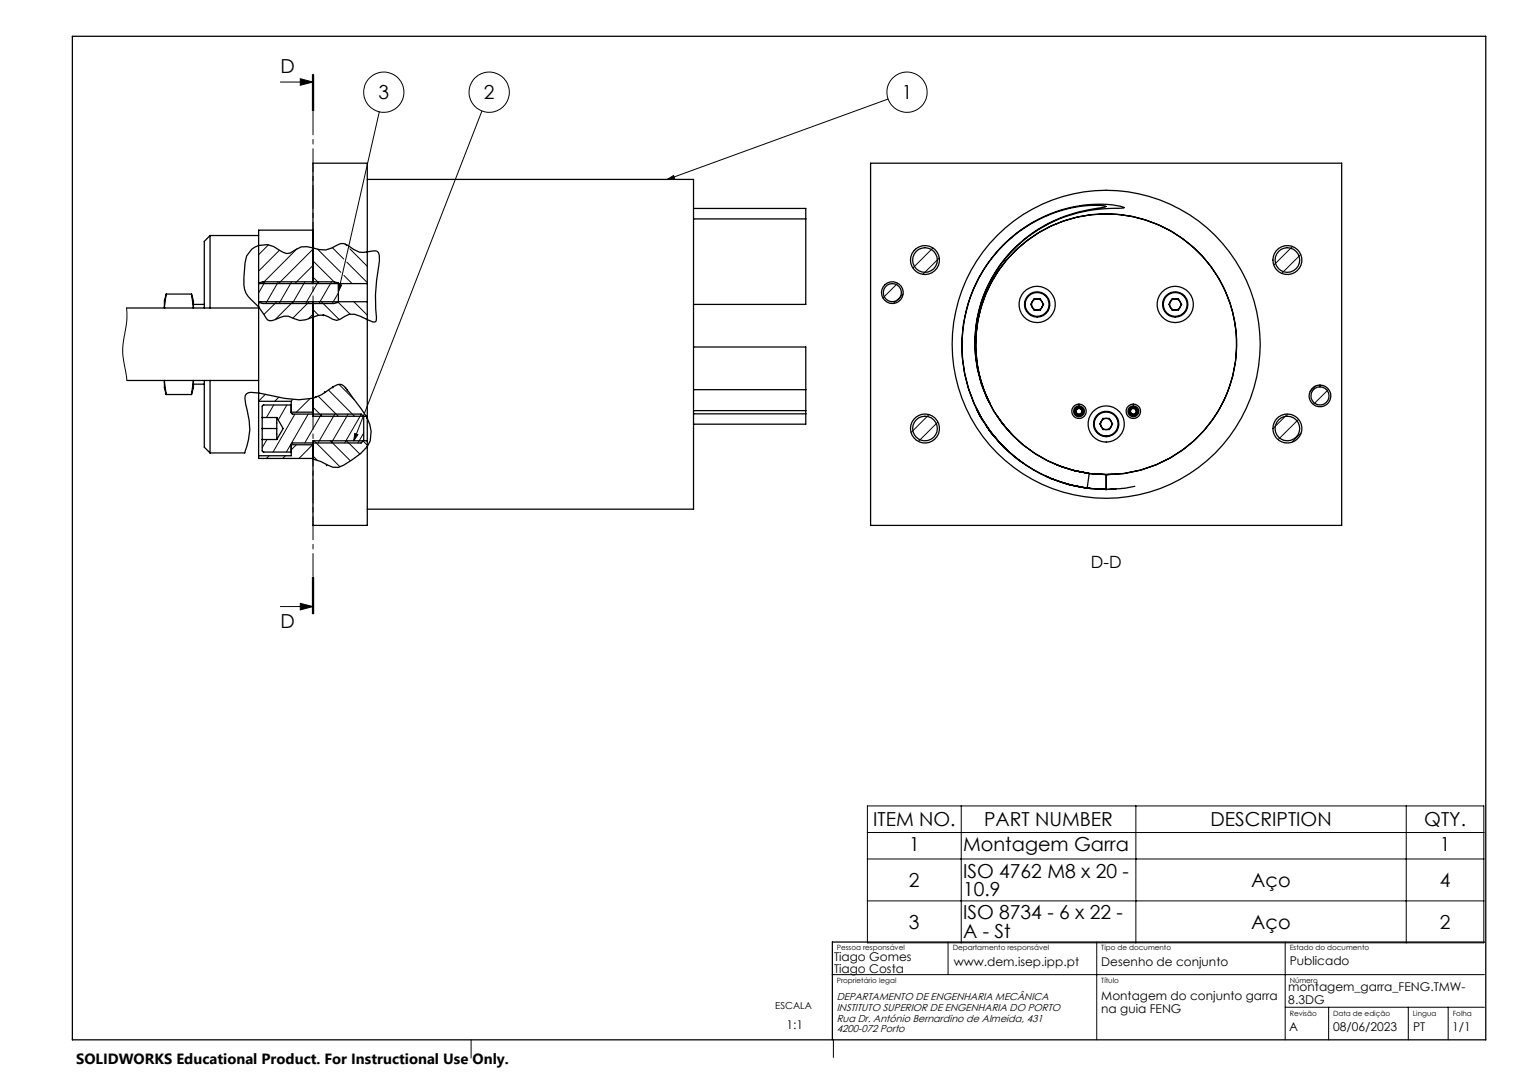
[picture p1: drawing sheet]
<svg xmlns="http://www.w3.org/2000/svg" width="420mm" height="297mm" viewBox="0 0 420 297" stroke-linecap="round" stroke-linejoin="round" font-family="sans-serif">
<g fill="none" stroke="#000" stroke-width=".28">
<path d="M77.4 22.6h9M82.9 21.7l3.5 .9-3.5 .9zM86.2 20.6v10M86.4 20.6v10M86.6 20.6v10M104.7 30.9l-11.3 49.6M133 30.6l-35.4 91.1M245.1 27.3l-60.9 22.2M184.1 49.5l1.8-1.1 .3 .9zM73.1 77.8l-1.7 3.1M74.1 67.6l-2.7 2.7M76.8 77.8l-3.5 6"/>
<path d="M77.1 69.1l-5.7 5.7M80.5 77.8l-3.5 6M82 68.6l-9.6 9.7M84.1 77.8l-3.4 6M86.4 76.5l1.8 1.8M86.4 72l6.3 6.3M86.4 68.8l-9.5 9.5M86.4 77.8l-.5 .5M86.4 73.3l-5 5M87.7 68.8l6.4 6.4M87.8 77.8l-3.5 6M91.5 77.8l-3.5 6"/>
<path d="M91.7 68.4l3.2 3.1M93.4 78.5l.9 .2-.9 1.8zM94.9 76l2.3 2.3M95.2 67.3l.5 .5M95.7 72.4l5.7 5.6M96.6 68.7l4.8 4.8M247.7 78.2l-4.1 4.1M252.7 68.7l-.5 .5M257.5 68.4l-5.6 5.6M259.2 71.2l-4.6 4.5M356.7 68l-5.2 5.2M359 70.2l-5.3 5.3"/>
<path d="M34.9 85l.1 3.5-1.1 6.6v2.6l1.1 7.3M71.9 83.3l-.5 .5M76.4 83.3l-3.6 3.5M80.9 83.3l-5 4.9M85.3 83.3l-4.5 4.5M86.4 85.4l1.5 1.6M86.4 86.7l-1.3 1.3M88.7 83.3l5 5M93.2 83.3l3.4 3.4M93.4 80.9l-1.7 2.9M97.6 83.3l3.8 3.7M249.2 81.2l-2.6 2.5"/>
<path d="M73.2 108.8l-1.8 1.9M75.5 111.8l-2 3.4M76.9 109.6l-1.1 1.2M79.2 111.8l-2.4 4.2M80.8 110.2l-.5 .6M81.4 114.3l-6 10.5M85.1 114.3l-6.1 10.5M85.4 110.1l-3.6 3.7M86.4 112.4l2.5 2.5M86.4 113.7l-.1 .1M87.8 109.4l5.5 5.5M88.7 114.3l-4.6 8"/>
<path d="M90.6 107.7l7.2 7.2M92.4 114.3l-4.6 8M93.5 106.1l4.2 4.1M96.1 114.3l-4.7 8M97.9 119.7l.8 .3-1.1 1.7zM99.7 114.3l-4.6 8M100.4 119.5l-1.6 2.8M256.4 114.4l-5 5M258.8 116.5l-5.4 5.3M355.3 114.3l-4 4M358.4 115.7l-5.7 5.7M359.1 119.5l-2.6 2.6"/>
<path d="M363 106.5l-1.5 1.6M366.6 107.5l-4.2 4.2M73.7 121.3l-1.3 2.3M74.3 125.8l-.8 .7M78.8 125.8l-.8 .7M81.8 122.8l-1.4 1.4M86.3 122.8l-3.8 3.7M86.4 125.9l1.1 1.1M86.7 121.7l7.1 7.2M91.2 121.7l5.5 5.5M95.6 121.7l3.7 3.6M100.2 121.7l1.2 1.2"/>
<path d="M86.2 159.4v10M86.4 159.4v10M86.6 159.4v10zM77.4 167.4h9M82.9 166.5l3.5 .9-3.5 .9zM239.4 222.5h170.1v37.7h-170.1zM239.4 229.8h170.1M239.4 237.1h170.1M265.3 222.5v37.7M313.4 222.5v37.7M388.1 222.5v37.7M239.4 248.7h170.1"/>
<path d="M229.6 269h180M261.6 260v9M302.6 260v27M354.6 260v27M354.6 278h55M366.6 278v9M388.6 278v9M399.6 278v9M130 287v5M230 286.9v5"/>
<circle cx="105.9" cy="25.4" r="5.6"/>
<circle cx="135" cy="25.4" r="5.5"/>
<circle cx="250.3" cy="25.4" r="5.6"/>
</g>
<g fill="none" stroke="#000" stroke-width=".35">
<path d="M20 10h390v277h-390zM101.4 49.5h90v91h-90M191.4 57.5h31v26.5h-31M240.2 45h130v100h-130zM58 65l-1.6 1.6v18.4M58 65v20M58 65h13.4M71.4 78.3h30M71.4 78.1l1.2-.3h19.6l1.2 .3v5.4l-1.2 .3h-19.6l-1.2-.3M86.4 68.4l-1.7-.3-1.6 .1-1.5 .7a2.99 2.99 0 0 1-4.4 .2 5.6 5.6 0 0 0-5.9-1.3 5.6 5.6 0 0 0-3.7 4.7 27.7 27.7 0 0 0-.1 7.3l.4 1.1 .6 1a21.9 21.9 0 0 1 5.3 6.4 3.6 3.6 0 0 0 3.4-.6l1.2-.4h1.2l3.1 1.2 1.6-.2 2.1-.8M86.4 68.4a6.4 6.4 0 0 0 6.8-.8 2.43 2.43 0 0 1 2.9 .2l1.4 1 1.7 .8 2.2-.1M86.4 68.4v-23.4h15v24.5"/>
<path d="M86.4 68.5v9.8M86.4 63.5h-15v47.3M101.4 69.5l.9-.1a1.74 1.74 0 0 1 2.2 .4l.2 2.2a56.4 56.4 0 0 0-.9 16.4l-.3 .5-.7-.1-3.4-1.5a4.3 4.3 0 0 0-5.4 .7l-1.1 .4-1.1-.3a4.6 4.6 0 0 0-5.4-.6M101.4 78.3v5M101.4 69.7v8.6M191.4 60.4h31M34.9 85h36.5M45.9 81.2l-.5 3.8M45.9 81.2a7.7 7.7 0 0 0-.5 3.5v.3M45.9 81.2h6.9M52.8 81.2l.5 3.8M52.8 81.2a7.2 7.2 0 0 1 .6 3.5v.3"/>
<path d="M53.4 84h3M71.4 83.3h30M86.4 87.5v18.8zM86.4 83.3v4.2M86.4 87.5v27.4h14.7M89.2 86.9l.1 .2M101.4 83.3v32.2M191.4 95.8h31v21.3h-31M285.3 82.5h1.8l.9 1.5-.9 1.6h-1.8l-.9-1.6zM323.4 82.5h1.8l.9 1.5-.9 1.6h-1.8l-.9-1.6zM35 105h36.4M45.4 105v2l.5 1.9"/>
<path d="M45.4 105l.5 3.9M45.9 108.9h6.9M53.3 105l-.5 3.9M53.4 105v.4a7.4 7.4 0 0 1-.6 3.5M53.4 106h3M56.4 105v18.4l1.6 1.6M58 105v20M71.4 110.8v15M71.4 110.8h9v3.1l.4 .4h18.9l.7 .7v6.6l-.7 .7h-18.9l-.4 .3v3.2h-9M72.4 115.2h4M72.4 118.3h4M76.4 115.2v6.1"/>
<path d="M76.4 115.2l1.7 3.1-1.7 3M80.4 111.8h-7.7l-.3 .4v12.4l.3 .2h7.7M80.4 113.8h6M87 109.5v.2M87.1 109.5v.2M89.6 108.1v.3M91.9 106.8l-.1 .3M95.4 107l-.1 .2M95.8 107.6v.3M101.4 115.5l-5-7.1a3.5 3.5 0 0 0-2.7-2.3l-1.9 .7a13.4 13.4 0 0 1-9.3 3.5l-4-.3-7.1-1.5-2.1-.2a1.48 1.48 0 0 0-1.7 1.7l.2 1.6a18.2 18.2 0 0 1-.3 13.4h-9.5M101.4 115.5a7.7 7.7 0 0 1 0 7.8 22.7 22.7 0 0 1-8.1 5.7h-1.4l-3.4-1.6-2.1-.7v18.3h15v-23.3M101.4 115.5v6.2"/>
<path d="M191.4 107.6h31M191.4 113.3h31M191.4 114.2h31M269.4 112.7l1.3 2.5M269.5 112.9l1.6 3.1M270.7 115.2l3.2 4.7M272.1 117.4l1.4 2 2.6 3M272.1 117.4a35.4 35.4 0 0 0 10.2 10.4M273.1 111.3a36 36 0 0 1 22.3-50.9 36 36 0 0 1 45.7 31.5 36 36 0 0 1-39.7 38.9M273.2 111.3a36 36 0 0 1 21-50.5 36 36 0 0 1 46.6 28.6 36 36 0 0 1-35.5 41.6M275.2 114.9l2 2.6M277 117.3l3 3.4"/>
<path d="M296.9 113.5l.4 .8M297.3 114.3h.9M297.3 112.8h.9M297.3 112.8l-.4 .7M298.2 112.8l.4 .7M298.6 113.5l-.4 .8M304.4 115.5h1.7l.9 1.5-.9 1.6h-1.7l-.9-1.6zM311.9 113.5l.4 .8M312.3 114.3h.9M312.3 112.8h.9M312.3 112.8l-.4 .7M313.2 112.8l.4 .7"/>
<path d="M313.6 113.5l-.4 .8M72.4 121.3h4M80.4 122.8h6M90.1 128.2v.3M101.4 121.7h-15v4.8h-15v-.7M276.4 122.8l1.2 1.2M288.6 131.4l6.3 2.3 5.1 1.1M289.9 132l.6 .3M291.6 128.3l4.3 1.5 4.7 .9M294 133.5l6 1.3 5.3 .3M294.3 133.5l.7 .2M296.4 129.9l4.2 .8 4.7 .3"/>
<path d="M300 134.7l.6 .1M300 134.7l1.1 .1M300.6 130.7a36.5 36.5 0 0 1-30.8-28.7 36.5 36.5 0 0 1 16.8-38.6 39.3 39.3 0 0 1 19.8-5.9l3.8-.1-.7-.4-2.5-.5a38.1 38.1 0 0 0-40.2 28.6 39.8 39.8 0 0 0 33.2 49.7M300.6 130.7l-.6 4.1M302.6 134.9l2.7 .2 2.6-.2M302.9 134.9l2.1 .1M305.3 131a36.5 36.5 0 0 1-34.3-24.6 36.5 36.5 0 0 1 11.7-40.4 39.1 39.1 0 0 1 15.1-7.5l7.4-1.5-1.6-.3h-2.5a38 38 0 0 0-33.8 26.9 39.7 39.7 0 0 0 38 51.5M305.3 131.1v3.9M305.3 131v4.1M306 130.9l-.7 .1M306.9 130.9l-1.6 .1M313.2 134.2l-2.7 .6-5.2 .3"/>
<path d="M409.6 260h-179.9v27"/>
<circle cx="255.2" cy="71.8" r="4"/>
<circle cx="255.3" cy="71.8" r="3.4"/>
<circle cx="355.3" cy="71.8" r="4"/>
<circle cx="355.3" cy="71.8" r="3.4"/>
<circle cx="246.3" cy="80.8" r="3"/>
<circle cx="246.3" cy="80.8" r="2.5"/>
<circle cx="286.2" cy="84" r="1.54"/>
<circle cx="286.2" cy="84" r="5"/>
<circle cx="286.2" cy="84" r="3.5"/>
<circle cx="286.2" cy="84" r="3.3"/>
<circle cx="305.2" cy="95" r="42.5"/>
<circle cx="324.3" cy="84" r="3.5"/>
<circle cx="324.3" cy="84" r="3.3"/>
<circle cx="324.3" cy="84" r="1.55"/>
<circle cx="324.3" cy="84" r="5"/>
<circle cx="255.2" cy="118.3" r="4"/>
<circle cx="255.3" cy="118.3" r="3.4"/>
<circle cx="297.7" cy="113.5" r="1.49"/>
<circle cx="297.7" cy="113.5" r="1.19"/>
<circle cx="297.8" cy="113.5" r="1.99"/>
<circle cx="305.2" cy="117" r="3.5"/>
<circle cx="305.3" cy="117" r="3.3"/>
<circle cx="305.3" cy="117" r="1.54"/>
<circle cx="305.3" cy="117" r="5"/>
<circle cx="312.7" cy="113.5" r="1.49"/>
<circle cx="312.7" cy="113.5" r="1.19"/>
<circle cx="312.7" cy="113.5" r="1.99"/>
<circle cx="355.3" cy="118.3" r="4"/>
<circle cx="355.3" cy="118.3" r="3.4"/>
<circle cx="364.3" cy="109.3" r="3"/>
<circle cx="364.3" cy="109.3" r="2.5"/>
</g>
<path d="M86.4 20.6v148.8" fill="none" stroke="#000" stroke-width=".28" stroke-dasharray="6.3 1.3 1.3 1.3" stroke-dashoffset="-.1"/>
<g fill="#000">
<path d="M82.9 21.7l3.5 .9-3.5 .9zM82.9 166.5l3.5 .9-3.5 .9z"/>
<path d="M184.1 49.5l1.8-1.1 .3 .9zM93.4 78.5l.9 .2-.9 1.8zM97.9 119.7l.8 .3-1.1 1.7z"/>
</g>
<g font-size="5.3">
<text x="77.4" y="20.2">D</text>
<text x="104.4" y="27.3">3</text>
<text x="133.5" y="27.3">2</text>
<text x="248.8" y="27.3">1</text>
<text x="77.4" y="173.5">D</text>
<text x="240.9" y="228">ITEM NO.</text>
<text x="271.6" y="228">PART NUMBER</text>
<text x="334" y="228">DESCRIPTION</text>
<text x="393" y="228">QTY.</text>
<text x="250.8" y="234.9">1</text>
<text x="265.8" y="234.9">Montagem Garra</text>
<text x="397.3" y="234.9">1</text>
<text x="250.8" y="244.8">2</text>
<text x="265.8" y="242.2">ISO 4762 M8 x 20 -</text>
<text x="345.3" y="244.8">Aço</text>
<text x="397.3" y="244.8">4</text>
<text x="265.8" y="247.4">10.9</text>
<text x="250.8" y="256.4">3</text>
<text x="265.8" y="253.8">ISO 8734 - 6 x 22 -</text>
<text x="345.3" y="256.4">Aço</text>
<text x="397.3" y="256.4">2</text>
<text x="265.8" y="259">A - St</text>
</g>
<text font-size="4.7" x="301" y="156.8">D-D</text>
<text font-size="4.1" x="21" y="293.7">SOLIDWORKS Educational Product. For Instructional Use Only.</text>
<g font-size="3.3">
<text x="230.2" y="265.2">Tiago Gomes</text>
<text x="230.2" y="268.7">Tiago Costa</text>
<text x="263.2" y="266.5">www.dem.isep.ipp.pt</text>
<text x="303.9" y="266.5">Desenho de conjunto</text>
<text x="355.9" y="266.5">Publicado</text>
<text x="355.5" y="273.6">montagem_garra_FENG.TMW-</text>
<text x="303.9" y="276.1">Montagem do conjunto garra</text>
<text x="303.9" y="279.6">na guia FENG</text>
<text x="355.5" y="277.1">8.3DG</text>
<text x="217" y="283.9">1:1</text>
<text x="355.8" y="284.7">A</text>
<text x="367.9" y="284.7">08/06/2023</text>
<text x="390" y="284.7">PT</text>
<text x="400.8" y="284.7">1/1</text>
</g>
<g font-size="2.8">
<text x="230.9" y="276">DEPARTAMENTO DE ENGENHARIA MECÂNICA</text>
<text x="230.9" y="282">Rua Dr. António Bernardino de Almeida, 431</text>
<text x="230.9" y="279">INSTITUTO SUPERIOR DE ENGENHARIA DO PORTO</text>
<text x="230.9" y="285">4200-072 Porto</text>
</g>
<text font-size="2.7" x="213.9" y="278.6">ESCALA</text>
<g font-size="2">
<text x="230.9" y="262.3">Pessoa responsável</text>
<text x="262.9" y="262.3">Departamento responsável</text>
<text x="303.9" y="262.3">Tipo de documento</text>
<text x="355.9" y="262.1">Estado do documento</text>
<text x="230.9" y="271.3">Proprietário legal</text>
<text x="303.9" y="271.3">Título</text>
<text x="355.9" y="271.3">Número</text>
<text x="355.9" y="280.3">Revisão</text>
<text x="367.9" y="280.3">Data de edição</text>
<text x="389.9" y="280.3">Lingua</text>
<text x="400.9" y="280.3">Folha</text>
</g>
</svg>
